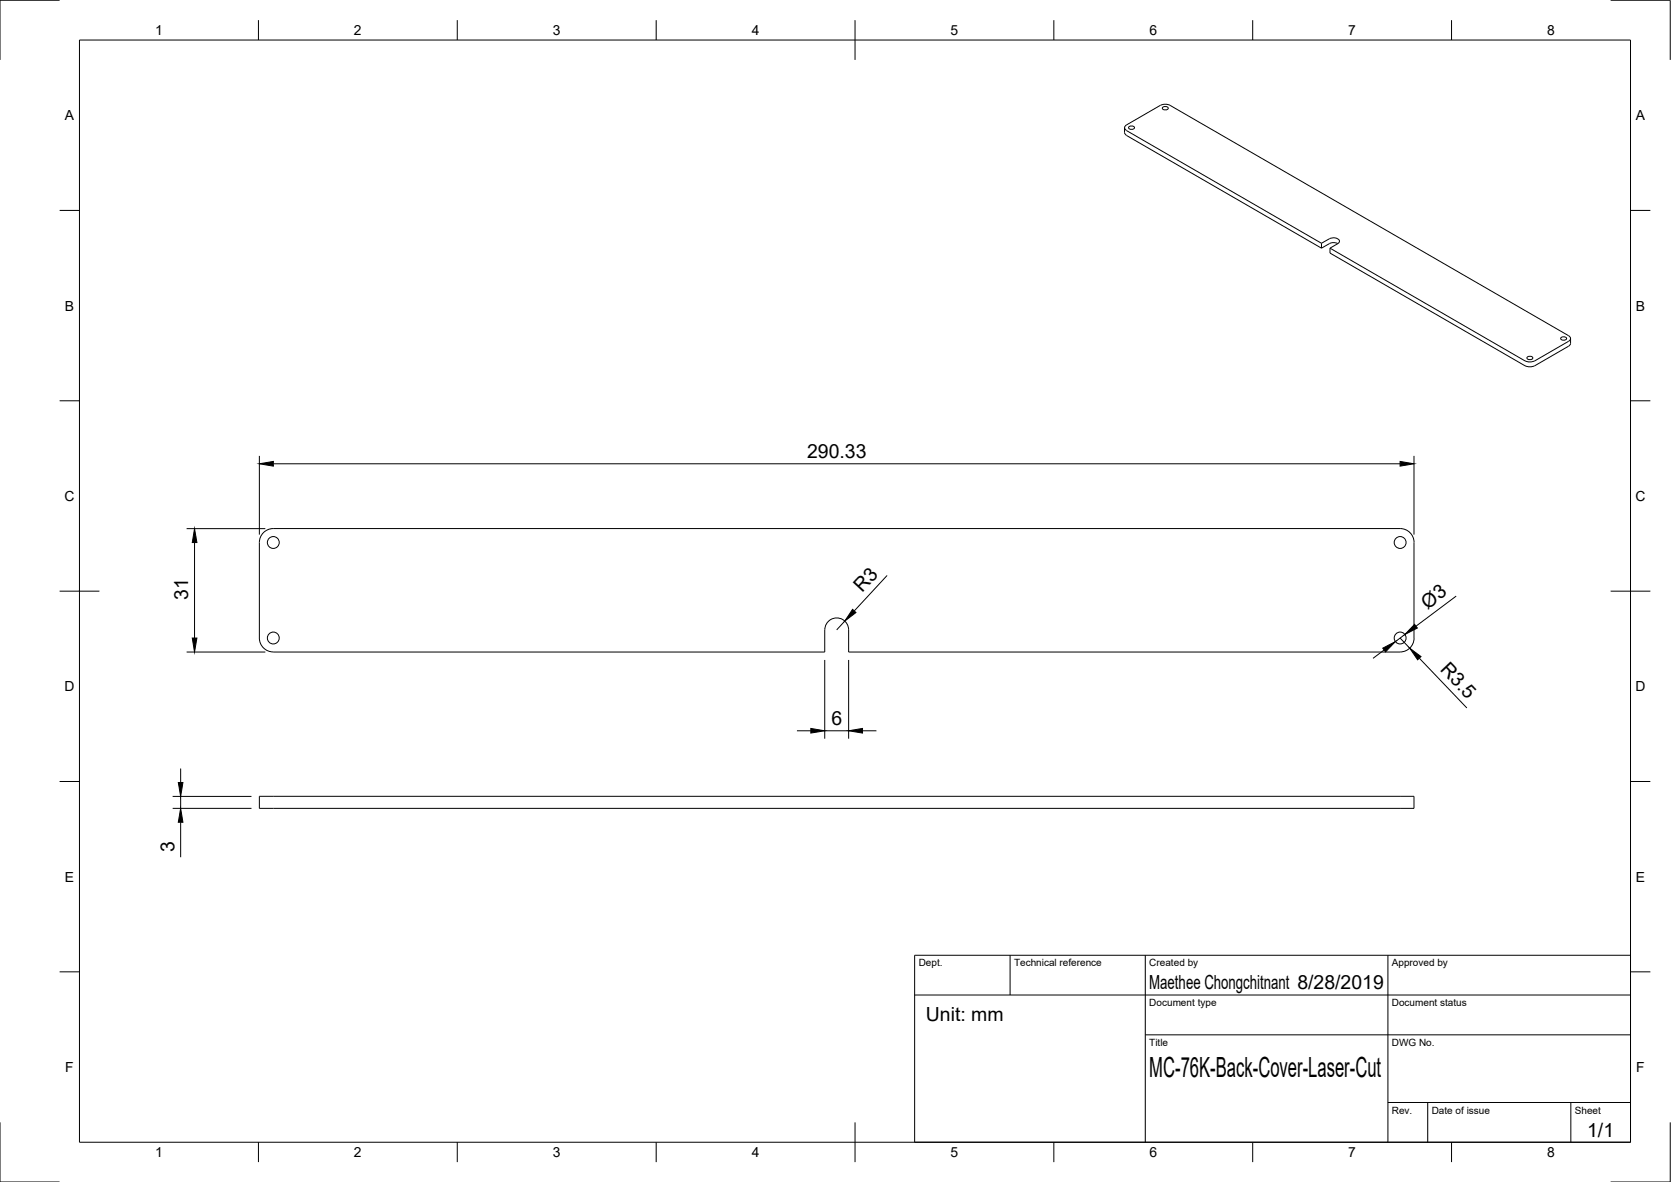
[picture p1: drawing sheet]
<svg xmlns="http://www.w3.org/2000/svg" width="420mm" height="297mm" viewBox="0 0 420 297" stroke-linecap="round" stroke-linejoin="round" font-family="sans-serif">
<!-- layer: Visible -->
<g fill="none" stroke="#000" stroke-width=".25">
<path d="M282.7 32.1l.1 1.5 .5 .4M283.3 34l49 28.4M284 31.8l.5-.1a.58 .58 0 0 1 .7 .5l-.7 .3a.58 .58 0 0 1-.7-.5zM292.5 26.9l.5-.1a.58 .58 0 0 1 .7 .5l-.7 .3a.58 .58 0 0 1-.7-.5zM294.2 26.5l100.2 57.9a.75 .75 0 0 1 .5 .7 .75 .75 0 0 1-.5 .7l-8.5 4.9M294.2 26.5a2.72 2.72 0 0 0-2.4 0l-8.5 4.9a.74 .74 0 0 0-.5 .7 .74 .74 0 0 0 .5 .7l49 28.3M332.3 61.1l2-1.1a1.83 1.83 0 0 1 2.5 .6l-.4 .6M332.3 61.1v1.3M334.4 62.4v1.2l49 28.3a2.8 2.8 0 0 0 2.5 0l8.8-5.1 .2-.5v-1.2M334.4 62.4l49 28.3M336.4 61.2l-2 1.2M336.4 61.2l-.9-.2-.9 .1-2.3 1.3"/>
<path d="M383.4 90.7a2.72 2.72 0 0 0 2.5 0M384.1 89.6l.6-.1a.58 .58 0 0 1 .7 .6l-.7 .3a.58 .58 0 0 1-.8-.6zM392.6 84.8l.6-.2a.58 .58 0 0 1 .7 .6l-.7 .3a.58 .58 0 0 1-.8-.5zM352 132.8h-283.3a3.5 3.5 0 0 0-3.5 3.5v24a3.5 3.5 0 0 0 3.5 3.5M352.1 132.8a3.5 3.5 0 0 1 3.5 3.5l-.1 24a3.5 3.5 0 0 1-3.4 3.5M68.7 163.9h138.7v-5.6a3 3 0 0 1 3-3 3 3 0 0 1 3 3v5.6h138.6M65.2 200.1h290.3v3h-290.3z"/>
<circle cx="68.7" cy="136.3" r="1.49"/>
<circle cx="352.1" cy="136.3" r="1.49"/>
<circle cx="68.7" cy="160.3" r="1.49"/>
<circle cx="352.1" cy="160.3" r="1.49"/>
</g>
<!-- layer: Border -->
<g fill="none" stroke="#000" stroke-width=".25">
<path d="M15 .1h-15v15M20 10.1h390v276.9h-390zM65 5.1v5M115 5.1v5M165 5.1v5M215 5.1v10M265 5.1v5M315 5.1v5M365 5.1v5M405 .1h15v15M15 52.9h5M410 52.9h5"/>
<path d="M15 100.7h5M410 100.7h5M15 148.6h10M405 148.6h10M15 196.4h5M410 196.4h5M15 244.2h5M410 244.2h5M0 282.1v14.9h15M65 287v5M115 287v5M165 287v5"/>
<path d="M215 282.1v9.9M265 287v5M315 287v5M365 287v5M420 282.1v14.9h-15"/>
</g>
<!-- layer: TitleBlock -->
<path d="M230 240.1h180v46.9h-180zM230 250h180M254 240.1v9.9M288 240.1v46.9M349 240.1v46.9M288 260.1h122M349 277.1h61M359 277.1v9.9M395 277.1v9.9" fill="none" stroke="#000" stroke-width=".25"/>
<!-- layer: Dimensions -->
<g fill="none" stroke="#000" stroke-width=".25">
<path d="M65.2 114.6v19.8M68.7 116.6h283.3M355.5 114.6v19.8M46.9 132.8h19.8M48.9 136.3v24M212.4 156.1l-2 2.2M223.1 144.6l-8.3 8.9M353.2 159.5l-2.4 1.8M366.1 149.8l-10.1 7.6M46.9 163.9h19.8M207.4 165.8v19.8M213.4 165.8v19.8"/>
<path d="M348 163.4l-2.8 2M352 160.3l2.5 2.6M356.9 165.4l11.9 12.5M45.4 193.1v3.5M200.4 183.6h3.5M207.4 183.6h6M216.9 183.6h3.5M43.4 200.1h19.8M43.4 203.1h19.8M45.4 200.1v3M45.4 206.6v8.8"/>
</g>
<path d="M65.2 116.6l3.5-.6v1.1zM352 116l3.5 .6-3.5 .5zM48.9 132.8l.6 3.5h-1.2zM214.4 153.1l.8 .8-2.8 2.2zM355.7 156.9l.7 .9-3.2 1.7zM48.3 160.3h1.2l-.6 3.6zM347.7 162.9l3.1-1.6-2.4 2.5zM354.5 162.9l2.8 2.1-.9 .8zM44.8 196.6h1.2l-.6 3.5zM203.9 183.1l3.5 .5-3.5 .6zM213.4 183.6l3.5-.5v1.1zM45.4 203.1l.6 3.5h-1.2z" fill="#000" stroke="#000" stroke-width=".25"/>
<text font-size="7" x="289" y="270.6">MC-76K-Back-Cover-Laser-Cut</text>
<g font-size="4.9">
<text x="202.9" y="115">290.33</text>
<text x="216.8" y="149.1" transform="rotate(-47 216.8 149.1)">R3</text>
<text x="47.3" y="150.7" transform="rotate(-90 47.3 150.7)">31</text>
<text x="358.9" y="153.2" transform="rotate(-37 358.9 153.2)">Ø3</text>
<text x="361.9" y="168.4" transform="rotate(46 361.9 168.4)">R3.5</text>
<text x="209" y="182.1">6</text>
<text x="43.9" y="214.1" transform="rotate(-90 43.9 214.1)">3</text>
<text x="289" y="248.5">Maethee Chongchitnant 8/28/2019</text>
<text x="232.8" y="256.5">Unit: mm</text>
<text x="399.1" y="285.7">1/1</text>
</g>
<g font-size="3.5">
<text x="39" y="8.8">1</text>
<text x="89" y="8.8">2</text>
<text x="139" y="8.8">3</text>
<text x="189" y="8.8">4</text>
<text x="239" y="8.8">5</text>
<text x="289" y="8.8">6</text>
<text x="339" y="8.8">7</text>
<text x="389" y="8.8">8</text>
<text x="16.3" y="30.2">A</text>
<text x="411.3" y="30.2">A</text>
<text x="16.3" y="78">B</text>
<text x="411.3" y="78">B</text>
<text x="16.2" y="125.9">C</text>
<text x="411.2" y="125.9">C</text>
<text x="16.2" y="173.7">D</text>
<text x="411.2" y="173.7">D</text>
<text x="16.3" y="221.6">E</text>
<text x="411.3" y="221.6">E</text>
<text x="16.4" y="269.4">F</text>
<text x="411.4" y="269.4">F</text>
<text x="39" y="290.8">1</text>
<text x="89" y="290.8">2</text>
<text x="139" y="290.8">3</text>
<text x="189" y="290.8">4</text>
<text x="239" y="290.8">5</text>
<text x="289" y="290.8">6</text>
<text x="339" y="290.8">7</text>
<text x="389" y="290.8">8</text>
</g>
<g font-size="2.5">
<text x="231" y="242.9">Dept.</text>
<text x="255" y="242.9">Technical reference</text>
<text x="289" y="242.9">Created by</text>
<text x="350" y="242.9">Approved by</text>
<text x="289" y="252.8">Document type</text>
<text x="350" y="252.8">Document status</text>
<text x="289" y="262.9">Title</text>
<text x="350" y="262.9">DWG No.</text>
<text x="350" y="279.9">Rev.</text>
<text x="360" y="279.9">Date of issue</text>
<text x="396" y="279.9">Sheet</text>
</g>
</svg>
